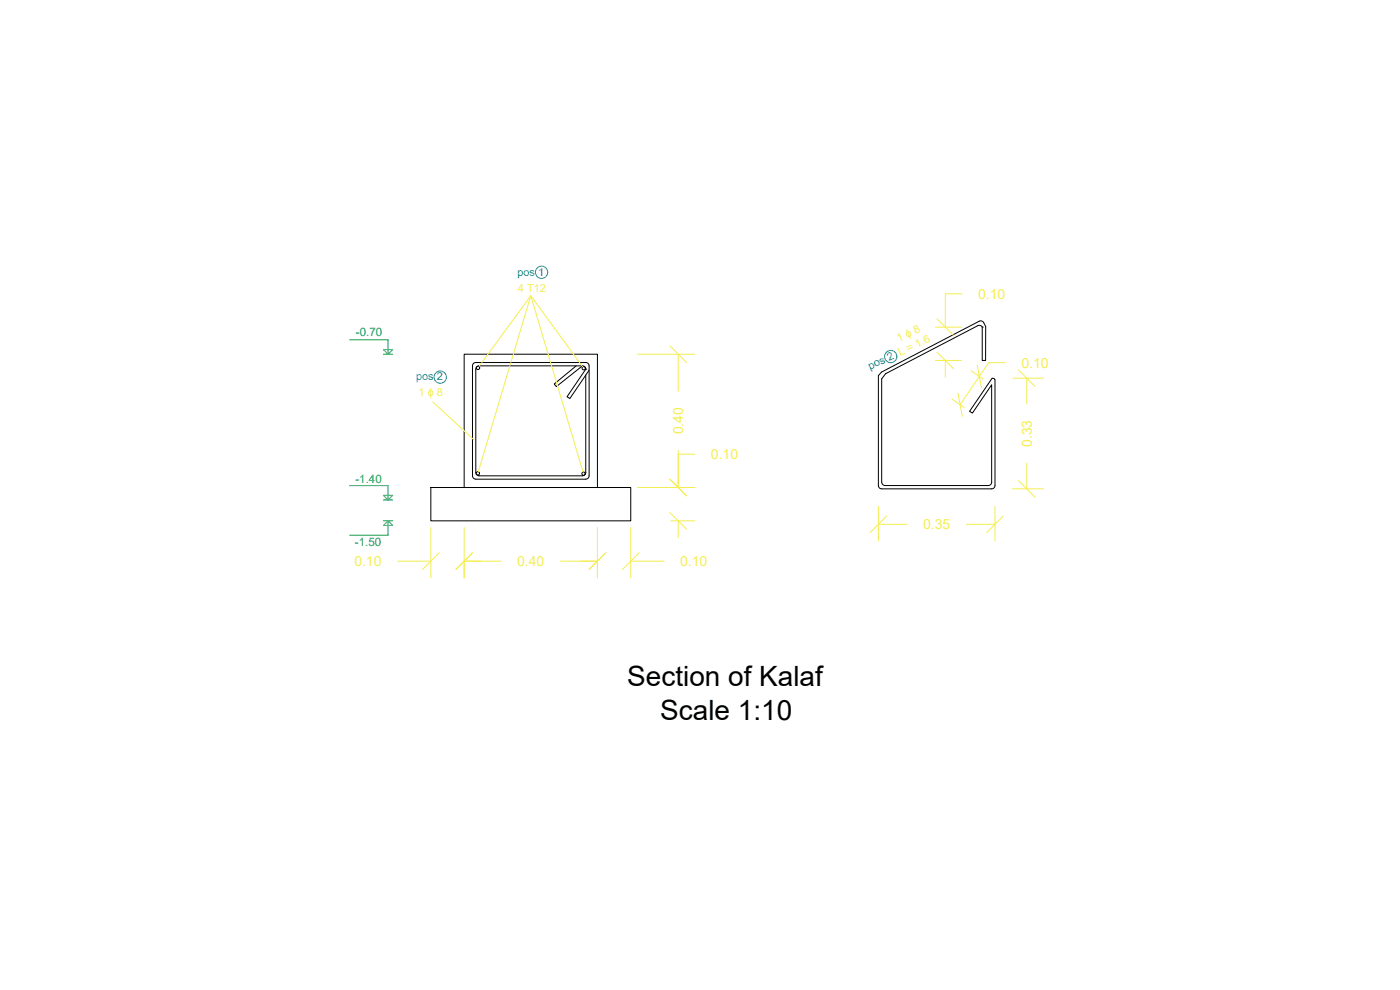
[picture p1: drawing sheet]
<svg xmlns="http://www.w3.org/2000/svg" width="420mm" height="297mm" viewBox="0 0 420 297" stroke-linecap="round" stroke-linejoin="round" font-family="sans-serif">
<!-- layer: 0 -->
<g fill="none" stroke="#000" stroke-width=".3">
<path d="M293.4 97.7l-27.5 14.3-1.3 1.7v31a1.02 1.02 0 0 0 1 1h31a.98 .98 0 0 0 1-1v-29.2l-5.8 8.4-.8-.5 6.8-9.9 .6 .1 .2 .4v31.7a1 1 0 0 1-1 1h-33a1 1 0 0 1-1-1v-33l1-1.1 29.3-15.2a1 1 0 0 1 1.3 .4l.6 1.2v10.2h-1v-10.1M293.4 97.7a1 1 0 0 1 1.4 .4M294.8 98.1h.1M139.3 106.3h40v40h-40zM142.1 109.1l.7-.3h33a1 1 0 0 1 1 1v33a1 1 0 0 1-1 1h-33a1 1 0 0 1-1-1v-33zM172.9 109.8l-6.6 5.4 .7 .8 7.8-6.2M174.8 109.8h-31a1 1 0 0 0-1 1v31a1.02 1.02 0 0 0 1 1h31a1 1 0 0 0 1-1v-29.2M174.8 109.8a1 1 0 0 1 1 1M175.8 110.8h.1M175.8 110.8l-5.6 8.2 .8 .6 5.8-8.5M129.3 146.3h60v10h-60z"/>
<circle cx="143.5" cy="110.4" r=".5"/>
<circle cx="175.2" cy="110.5" r=".5"/>
<circle cx="143.4" cy="142" r=".5"/>
<circle cx="175.1" cy="142.1" r=".5"/>
</g>
<g fill="none" stroke="#f4ee51" stroke-width=".3">
<path d="M280.7 98.1h7.8M281.2 95.7l5 5M288.7 88.2h-5v9.9M143.7 110l15.6-21.3 15.6 21.4M191.3 106.3h17.2M201 103.8l5.1 5M203.5 106.3v11.1M280.7 108.2h7.8M281.2 105.7l5 5M283.7 108.2v5M285.7 119.7l3.7 2.5M287.5 118l1.3 6.9"/>
<path d="M291.4 111.3l3.7 2.5M293.3 109.5l1.3 6.9M301.7 108.8h-5l-8.6 12.6M304 113.5h9.2M305.7 111l4.9 5M308.1 113.5v7.7M129.9 120.6l12.4 11.4M203.5 135.2v11.1v-10h5M308.1 139v7.7M129.3 158.3v15.1M139.3 158.3v15.1M143.5 141.5l15.8-52.8 15.7 52.9"/>
<path d="M179.3 158.3v15.1M189.3 158.3v15.1M191.3 146.3h17.2M201 153.8l5.1 5M201 143.8l5.1 5M201.3 156.3h7.2M203.5 156.3v5M263.6 151.9v10.4M263.6 157.3h8.6M266.1 154.8l-5 5M290 157.3h8.6M298.6 151.9v10.4"/>
<path d="M301.1 154.8l-5 5M303.9 146.7h9.3M305.7 144.2l4.9 5M119.3 168.4h10M131.8 165.9l-5 5M139.3 168.4h11.1M141.8 165.9l-5 5M168.2 168.4h11.1M181.8 165.9l-5 5M189.3 168.4h10M191.8 165.9l-5 5"/>
</g>
<!-- layer: text -->
<path d="M104.9 102h11.6v4.3l1.4-1.4h-2.8l1.4 1.4M115.1 106.3h2.8M104.9 145.7h11.6v4.3l1.4-1.4h-2.8l1.4 1.4M115.1 150h2.8M115.1 156.3h2.8M116.5 156.3l-1.4 1.4h2.8l-1.4-1.4v4.3h-11.6" fill="none" stroke="#139b48" stroke-width=".3"/>
<!-- layer: 0 -->
<g fill="none" stroke="#2776bb" stroke-width=".3">
<circle cx="162.5" cy="81.7" r="1.85"/>
<circle cx="132.1" cy="113.2" r="1.85"/>
<circle cx="267.3" cy="107" r="1.85"/>
</g>
<g font-size="8.4">
<text x="188.2" y="205.8">Section of Kalaf</text>
<text x="198.2" y="215.9">Scale 1:10</text>
</g>
<g font-size="4.2" fill="#f4ee51">
<text x="293.5" y="89.6">0.10</text>
<text x="306.6" y="110.3">0.10</text>
<text x="205" y="130.3" transform="rotate(-90 205 130.3)">0.40</text>
<text x="213.4" y="137.8">0.10</text>
<text x="309.6" y="134.1" transform="rotate(-90 309.6 134.1)">0.33</text>
<text x="277" y="158.8">0.35</text>
<text x="106.3" y="169.8">0.10</text>
<text x="155.2" y="169.8">0.40</text>
<text x="204.1" y="169.8">0.10</text>
</g>
<g font-size="3.5" fill="#139b48">
<text x="106.8" y="100.8">-0.70</text>
<text x="106.7" y="144.9">-1.40</text>
<text x="106.5" y="163.8">-1.50</text>
</g>
<g font-size="3.3" fill="#2776bb">
<text x="155.3" y="82.7">pos 1</text>
<text x="261.1" y="110.9" transform="rotate(-25 261.1 110.9)">pos 2 L = 1.6</text>
<text x="124.9" y="114.2">pos 2</text>
</g>
<g font-size="3.3" fill="#f4ee51">
<text x="155.4" y="87.6">4 T12</text>
<text x="269.8" y="102.6" transform="rotate(-25 269.8 102.6)">1 ɸ 8</text>
<text x="125.6" y="118.8">1 ɸ 8</text>
</g>
</svg>
